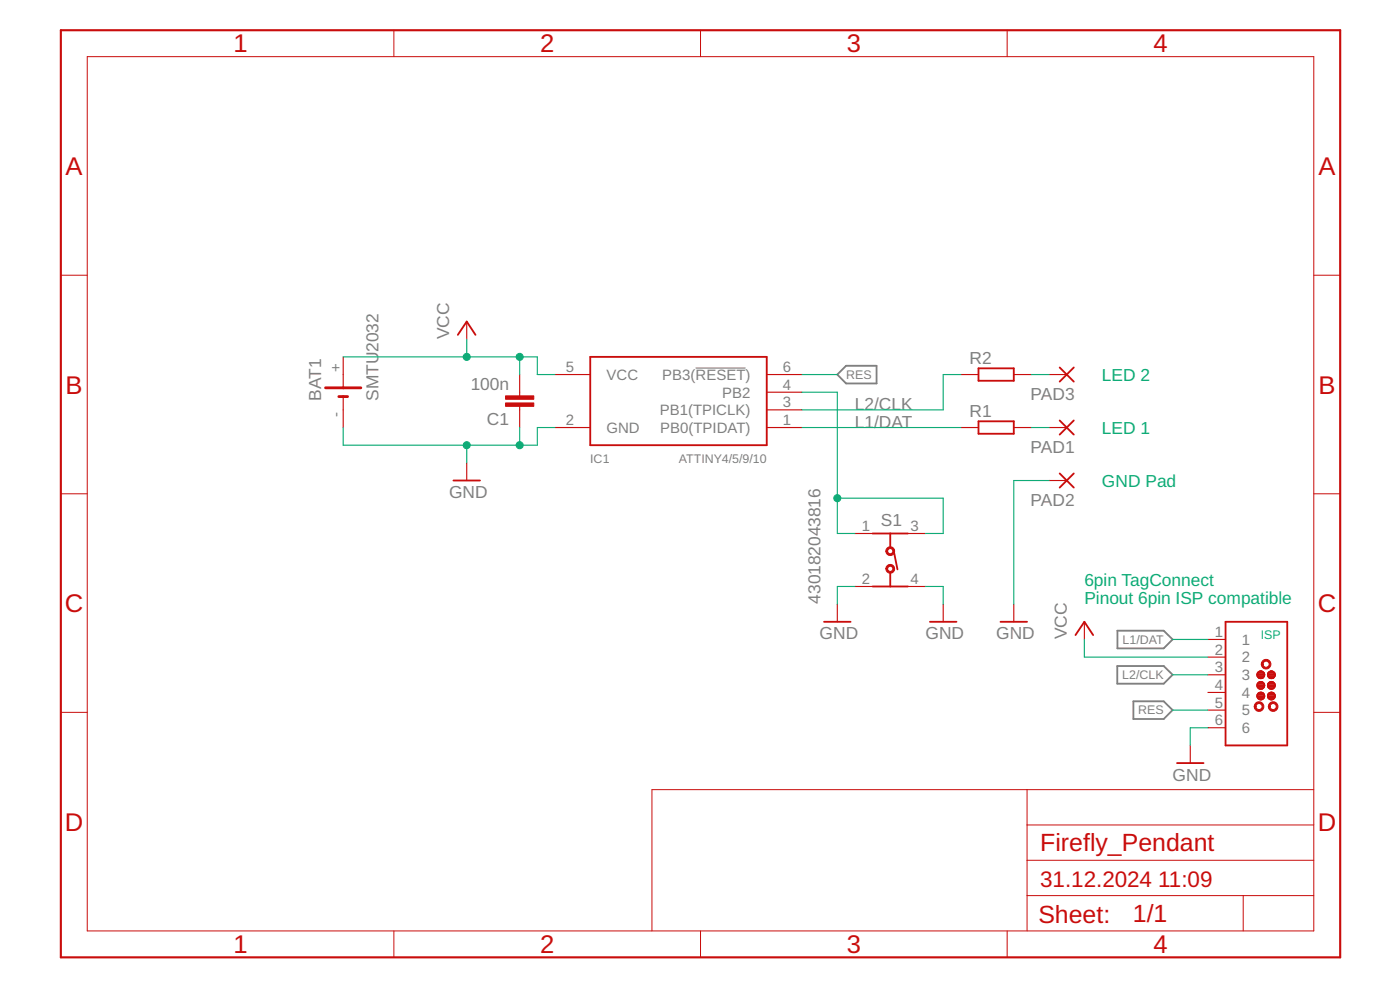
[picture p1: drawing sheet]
<svg xmlns="http://www.w3.org/2000/svg" width="210mm" height="148mm" viewBox="0 0 210 148" stroke-linecap="round" stroke-linejoin="round" font-family="sans-serif">
<path d="M104.3 55.1h7.5" fill="none" stroke="#808080" stroke-width=".17"/>
<path d="M125.5 56.1l1.4-1.3h4.5v2.6h-4.5zM167.5 99.8h7l1.3 1.3-1.3 1.3h-7zM167.5 94.5h7l1.3 1.3-1.3 1.3h-7zM169.9 105.1h4.6l1.3 1.3-1.3 1.3h-4.6z" fill="none" stroke="#808080" stroke-width=".28"/>
<g fill="none" stroke="#c90d0c" stroke-width=".15">
<path d="M13.1 8.5h183.9v131h-183.9zM59.1 4.5v4M105 4.5v4M151 4.5v4M9.1 41.2h4M197 41.2h3.9M9.1 74h4M197 74h3.9M9.1 106.7h4M154 118.3v21.2M197 118.3h-99.3v21.2M197 106.7h3.9"/>
<path d="M59.1 139.5v3.9M105 139.5v3.9M151 139.5v3.9M154 134.2h43M154 128.9h43M154 123.6h43M186.4 134.2v5.3"/>
</g>
<path d="M9.1 4.5h191.8v138.9h-191.8z" fill="none" stroke="#c90d0c" stroke-width=".32"/>
<g fill="none" stroke="#c90d0c" stroke-width=".28">
<path d="M68.6 50.2l1.4-2 1.3 2M88.5 53.5h26.5v13.2h-26.5zM146.7 55.2h5.3v1.8h-5.3zM158.9 55.1l2.1 2.1M161 55.1l-2.1 2.1M68 72h4M130.8 79.9h5.3M133.5 79.9v2M146.7 63.1h5.3v1.9h-5.3zM158.9 63l2.1 2.1M158.9 70.9l2.1 2.1M161 63l-2.1 2.1"/>
<path d="M161 70.9l-2.1 2.1M123.5 93.2h4M130.8 87.9h5.3M133.5 85.9v2M134 82.4l.6 2.9M139.4 93.2h4M150 93.2h4M161.2 95.1l1.4-1.9 1.3 1.9M183.7 93.2h9.3v18.5h-9.3zM176.5 114.3h3.9M188.5 101h1.1M188.5 102.7h1.1"/>
<path d="M188.5 104.3h1.1M188.6 101.3h.9M188.6 102.4v.5M188.6 102.9h.9M188.6 102.4h.9M188.6 102.9l.2 .3M188.6 104.1h.9M188.6 100.8h.9M188.6 104.5h.9M188.7 101.5h.7M188.7 103.8h.7M188.8 103.1h.5"/>
<path d="M188.8 102.2h.5M188.8 102.2l-.2 .2M188.8 103.2h.5M188.9 100.6h.3M188.9 104.8h.3M189.3 102.2l.2 .2M189.5 102.9l-.2 .3M189.5 102.4l.1 .3M189.6 102.7l-.1 .2M190.1 101h1.1M190.1 102.7h1.1M190.1 104.3h1.1"/>
<path d="M190.1 102.4v.5M190.1 101.3h1M190.1 102.9l.3 .3h.5M190.1 102.9h1M190.1 102.4h1M190.1 104.1h1M190.2 100.8h.9M190.2 104.5h.9M190.3 101.5l.3 .1 .3-.1M190.3 101.5h.6M190.3 103.8h.6M190.4 103.1h.5"/>
<path d="M190.4 102.2h.5M190.5 100.6h.3M190.5 104.8h.3M190.5 100.6a.53 .53 0 0 0-.4 .4 .53 .53 0 0 0 .2 .5M190.5 104.8a.53 .53 0 0 1-.3-.8 .53 .53 0 0 1 .9 0 .53 .53 0 0 1-.4 .8M190.5 100.6h.2M190.5 104.8h.2M190.7 100.6a.53 .53 0 0 1 .4 .4 .53 .53 0 0 1-.2 .5M190.9 102.2h-.4l-.4 .2M190.9 102.2l.2 .2M191.1 102.4l.1 .3M191.1 102.9l-.2 .3"/>
<path d="M191.2 102.7l-.1 .2"/>
<circle cx="189" cy="101.1" r=".53"/>
<circle cx="189" cy="104.3" r=".53"/>
</g>
<g fill="none" stroke="#c90d0c" stroke-width=".17">
<path d="M51.5 53.5v4.6M51.5 59.4v4.7M70 48.2v2.6M77.9 56.1v3.2M83.2 56.1h5.3M115 58.8h5.2M115 56.1h5.2M144.1 56.1h2.6M152 56.1h2.6M157.3 56.1h2.6M70 69.3v2.7M77.9 60.9v3.2"/>
<path d="M83.2 64.1h5.3M115 64.1h5.2M115 61.4h5.2M128.2 79.9h2.6M136.1 79.9h2.7M144.1 64.1h2.6M152 64.1h2.6M157.3 64.1h2.6M157.3 72h2.6M125.5 90.5v2.7M128.2 87.9h2.6M136.1 87.9h2.7"/>
<path d="M141.4 90.5v2.7M152 90.5v2.7M162.6 93.2v2.6M181.1 95.8h2.6M181.1 98.4h2.6M178.5 111.7v2.6M181.1 101.1h2.6M181.1 103.7h2.6M181.1 106.4h2.6M181.1 109h2.6"/>
</g>
<g fill="#c90d0c" stroke="#c90d0c" stroke-width=".15">
<path d="M75.8 59.3h4.2v.5h-4.2z"/>
<path d="M75.8 60.4h4.2v.5h-4.2z"/>
</g>
<g fill="#c90d0c" stroke="#c90d0c" stroke-width=".15">
<path d="M189.3 99a.73 .73 0 0 1 1.1 .1 .73 .73 0 0 1-.4 1.1 .73 .73 0 0 1-.9-.7h.3a.46 .46 0 0 1 .6-.4 .46 .46 0 0 1 .1 .8 .46 .46 0 0 1-.7-.2v-.2h-.3z" fill-rule="evenodd"/>
<path d="M188.2 105.4a.73 .73 0 0 1 1.2 .1 .73 .73 0 0 1-.4 1.1 .73 .73 0 0 1-1-.7h.3a.46 .46 0 0 1 .7-.4 .46 .46 0 0 1 .1 .7 .46 .46 0 0 1-.8-.2v-.1h-.3z" fill-rule="evenodd"/>
<path d="M190.4 105.4a.73 .73 0 0 1 1.1 .1 .73 .73 0 0 1-.4 1.1 .73 .73 0 0 1-.9-.7h.2a.46 .46 0 0 1 .7-.4 .46 .46 0 0 1 .1 .7 .46 .46 0 0 1-.7-.2l-.1-.1h-.2z" fill-rule="evenodd"/>
<path d="M133 82.1a.66 .66 0 0 1 1.1 .1 .66 .66 0 0 1-.4 1 .66 .66 0 0 1-.9-.6h.3a.39 .39 0 0 1 .5-.4 .39 .39 0 0 1 .2 .6 .39 .39 0 0 1-.7-.1v-.1h-.3z" fill-rule="evenodd"/>
<path d="M133 84.8a.66 .66 0 0 1 1.1 .1 .66 .66 0 0 1-.4 1 .66 .66 0 0 1-.9-.7h.3a.39 .39 0 0 1 .5-.4 .39 .39 0 0 1 .2 .6 .39 .39 0 0 1-.7 0v-.2h-.3z" fill-rule="evenodd"/>
</g>
<path d="M48.8 58.1h5.3M50.8 59.4h1.3" fill="none" stroke="#c90d0c" stroke-width=".42"/>
<g fill="none" stroke="#0dab76" stroke-width=".17">
<path d="M51.5 53.5h29.1v2.6h2.6M70 50.8v2.7M77.9 53.5v2.6M120.2 56.1h5.3M120.2 58.8h5.3v21.1h2.7M144.1 56.1h-2.7v5.3h-21.2M154.6 56.1h2.7M51.5 64.1v2.6h29.1v-2.6h2.6M70 66.7v2.6M77.9 64.1v2.6M120.2 64.1h23.9M125.5 74.6h15.9v5.3h-2.6"/>
<path d="M154.6 64.1h2.7M157.3 72h-5.3v18.5M128.2 87.9h-2.7v2.6M138.8 87.9h2.6v2.6M162.6 95.8v2.6h18.5M175.8 95.8h5.3M175.8 106.4h5.3M175.8 101.1h5.3M181.1 109h-2.6v2.7"/>
</g>
<g fill="#0dab76" stroke="#0dab76" stroke-width=".15">
<circle cx="77.9" cy="53.5" r=".53"/>
<circle cx="70" cy="53.5" r=".53"/>
<circle cx="77.9" cy="66.7" r=".53"/>
<circle cx="70" cy="66.7" r=".53"/>
<circle cx="125.5" cy="74.6" r=".53"/>
</g>
<g font-size="3.8" fill="#c90d0c">
<text x="35" y="7.9">1</text>
<text x="81" y="7.9">2</text>
<text x="127" y="7.9">3</text>
<text x="172.9" y="7.9">4</text>
<text x="9.8" y="26.2">A</text>
<text x="197.7" y="26.2">A</text>
<text x="9.8" y="59">B</text>
<text x="197.7" y="59">B</text>
<text x="9.7" y="91.7">C</text>
<text x="197.6" y="91.7">C</text>
<text x="9.7" y="124.4">D</text>
<text x="197.6" y="124.4">D</text>
<text x="35" y="142.8">1</text>
<text x="81" y="142.8">2</text>
<text x="127" y="142.8">3</text>
<text x="172.9" y="142.8">4</text>
</g>
<g font-size="3.7" fill="#c90d0c">
<text x="156" y="127.6">Firefly_Pendant</text>
<text x="155.7" y="138.3">Sheet:</text>
<text x="169.9" y="138.1">1/1</text>
</g>
<g font-size="3.4" fill="#c90d0c">
<text x="156" y="132.8">31.12.2024</text>
<text x="173.7" y="132.8">11:09</text>
</g>
<g font-size="2.6" fill="#808080">
<text x="56.7" y="52.7" transform="rotate(-90 56.7 52.7)">2032</text>
<text x="67.3" y="50.8" transform="rotate(-90 67.3 50.8)">VCC</text>
<text x="70.6" y="58.4">100n</text>
<text x="145.4" y="54.6">R2</text>
<text x="154.5" y="59.9">PAD3</text>
<text x="48.1" y="60.1" transform="rotate(-90 48.1 60.1)">BAT1</text>
<text x="56.7" y="60.1" transform="rotate(-90 56.7 60.1)">SMTU</text>
<text x="73" y="63.6">C1</text>
<text x="128.2" y="64.1">L1/DAT</text>
<text x="128.2" y="61.4">L2/CLK</text>
<text x="145.4" y="62.5">R1</text>
<text x="154.5" y="67.8">PAD1</text>
<text x="67.3" y="74.6">GND</text>
<text x="154.5" y="75.8">PAD2</text>
<text x="132.1" y="78.8">S1</text>
<text x="122.9" y="95.8">GND</text>
<text x="123" y="90.4" transform="rotate(-90 123 90.4)">430182043816</text>
<text x="138.8" y="95.8">GND</text>
<text x="149.3" y="95.8">GND</text>
<text x="159.9" y="95.8" transform="rotate(-90 159.9 95.8)">VCC</text>
<text x="175.8" y="117">GND</text>
</g>
<g font-size="2.6" fill="#0dab76">
<text x="165.2" y="57">LED 2</text>
<text x="165.2" y="65">LED 1</text>
<text x="165.2" y="72.9">GND Pad</text>
<text x="162.6" y="87.7">6pin TagConnect</text>
<text x="162.6" y="90.5">Pinout 6pin ISP compatible</text>
</g>
<g font-size="2.2" fill="#808080">
<text x="51.1" y="55.7" transform="rotate(-90 51.1 55.7)">+</text>
<text x="84.8" y="55.7">5</text>
<text x="90.9" y="56.9">VCC</text>
<text x="99.3" y="56.9">PB3(RESET)</text>
<text x="108.3" y="59.6">PB2</text>
<text x="117.4" y="58.4">4</text>
<text x="117.4" y="55.7">6</text>
<text x="51.1" y="62.5" transform="rotate(-90 51.1 62.5)">-</text>
<text x="84.8" y="63.7">2</text>
<text x="90.9" y="64.8">GND</text>
<text x="98.9" y="62.2">PB1(TPICLK)</text>
<text x="99" y="64.8">PB0(TPIDAT)</text>
<text x="117.4" y="63.7">1</text>
<text x="117.4" y="61">3</text>
<text x="129.2" y="79.6">1</text>
<text x="136.5" y="79.6">3</text>
<text x="129.2" y="87.5">2</text>
<text x="136.5" y="87.5">4</text>
<text x="182.1" y="95.4">1</text>
<text x="182.1" y="98.1">2</text>
<text x="182.1" y="100.7">3</text>
<text x="186.2" y="96.6">1</text>
<text x="186.2" y="99.2">2</text>
<text x="186.2" y="101.9">3</text>
<text x="182.1" y="103.4">4</text>
<text x="182.1" y="106">5</text>
<text x="186.2" y="104.5">4</text>
<text x="186.2" y="107.2">5</text>
<text x="182.1" y="108.7">6</text>
<text x="186.2" y="109.8">6</text>
</g>
<g font-size="1.9" fill="#808080">
<text x="126.9" y="56.8">RES</text>
<text x="88.5" y="69.3">IC1</text>
<text x="101.8" y="69.3">ATTINY4/5/9/10</text>
<text x="168.3" y="101.7">L2/CLK</text>
<text x="168.3" y="96.5">L1/DAT</text>
<text x="170.6" y="107">RES</text>
</g>
<text font-size="1.9" fill="#0dab76" x="189" y="95.8">ISP</text>
</svg>
